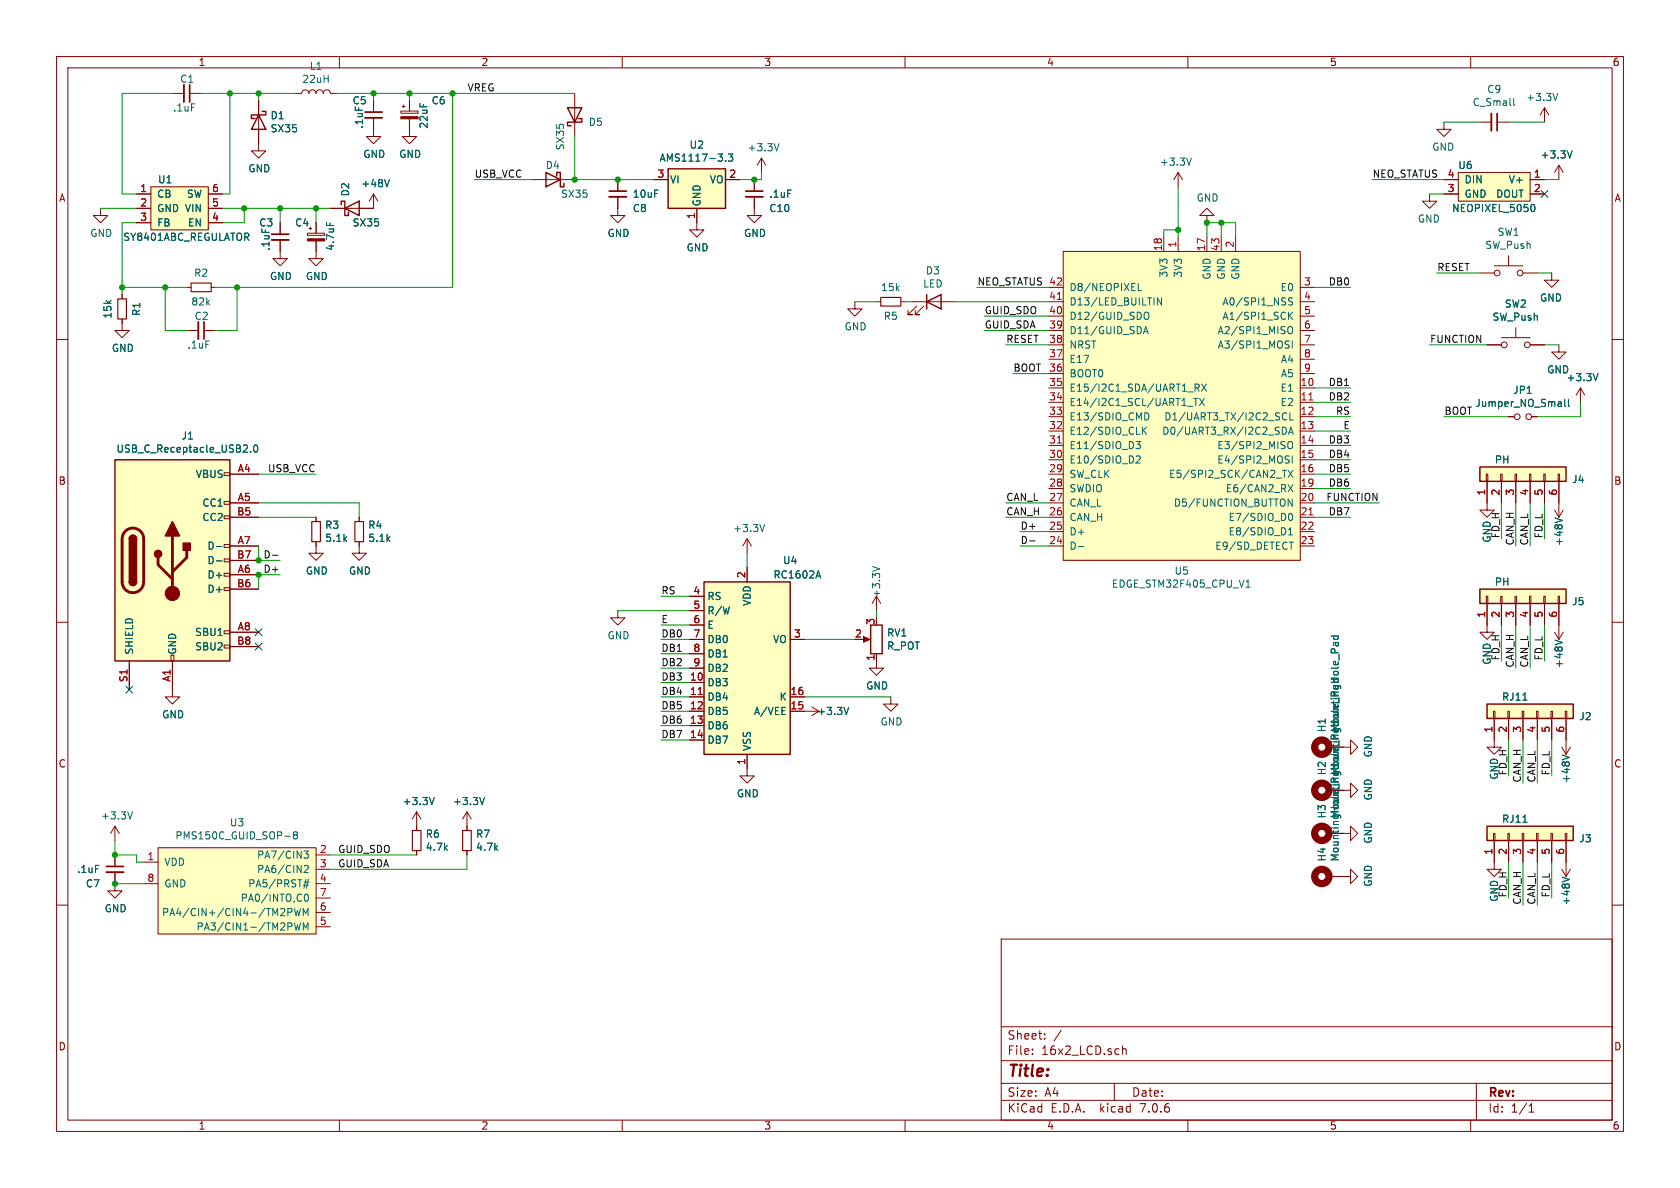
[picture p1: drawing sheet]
EESchema Schematic File Version 4
EELAYER 30 0
EELAYER END
$Descr A4 11693 8268
encoding utf-8
Sheet 1 1
Title ""
Date ""
Rev ""
Comp ""
Comment1 ""
Comment2 ""
Comment3 ""
Comment4 ""
$EndDescr
Wire Wire Line
	1550 1350 1600 1350
Wire Wire Line
	1650 2000 3150 2000
Wire Wire Line
	1650 2300 1650 2000
Wire Wire Line
	1500 2300 1650 2300
Connection ~ 1650 2000
Wire Wire Line
	1500 2000 1650 2000
Connection ~ 3150 650 
Wire Wire Line
	2850 650  3150 650 
$Comp
L power:+3.3V #PWR0101
U 1 1
P 5300 1200
F 0 "#PWR0101" H 5300 1050 50  0001 C CNN
F 1 "+3.3V" H 5315 1373 50  0000 C CNN
F 2 "" H 5300 1200 50  0001 C CNN
F 3 "" H 5300 1200 50  0001 C CNN
	1    5300 1200
	1    0    0    -1  
$EndComp
Wire Wire Line
	2850 650  2850 700 
Connection ~ 2850 650 
Wire Wire Line
	2600 650  2850 650 
Wire Wire Line
	2600 650  2600 700 
Connection ~ 2600 650 
Wire Wire Line
	2350 650  2600 650 
Wire Wire Line
	1600 650  1800 650 
Wire Wire Line
	1800 650  2050 650 
Connection ~ 1800 650 
Wire Wire Line
	1800 700  1800 650 
Connection ~ 1600 650 
Wire Wire Line
	1400 650  1600 650 
Wire Wire Line
	850  650  1200 650 
Wire Wire Line
	950  1350 850  1350
Wire Wire Line
	700  1450 950  1450
$Comp
L power:GND #PWR0102
U 1 1
P 700 1450
F 0 "#PWR0102" H 700 1200 50  0001 C CNN
F 1 "GND" H 705 1277 50  0000 C CNN
F 2 "" H 700 1450 50  0001 C CNN
F 3 "" H 700 1450 50  0001 C CNN
	1    700  1450
	1    0    0    -1  
$EndComp
$Comp
L power:GND #PWR0103
U 1 1
P 1800 1000
F 0 "#PWR0103" H 1800 750 50  0001 C CNN
F 1 "GND" H 1805 827 50  0000 C CNN
F 2 "" H 1800 1000 50  0001 C CNN
F 3 "" H 1800 1000 50  0001 C CNN
	1    1800 1000
	1    0    0    -1  
$EndComp
$Comp
L power:GND #PWR0104
U 1 1
P 2850 900
F 0 "#PWR0104" H 2850 650 50  0001 C CNN
F 1 "GND" H 2855 727 50  0000 C CNN
F 2 "" H 2850 900 50  0001 C CNN
F 3 "" H 2850 900 50  0001 C CNN
	1    2850 900 
	1    0    0    -1  
$EndComp
$Comp
L power:GND #PWR0105
U 1 1
P 2600 900
F 0 "#PWR0105" H 2600 650 50  0001 C CNN
F 1 "GND" H 2605 727 50  0000 C CNN
F 2 "" H 2600 900 50  0001 C CNN
F 3 "" H 2600 900 50  0001 C CNN
	1    2600 900 
	1    0    0    -1  
$EndComp
Wire Wire Line
	1150 2000 850  2000
Wire Wire Line
	1150 2300 1150 2000
Wire Wire Line
	1300 2300 1150 2300
$Comp
L power:GND #PWR0106
U 1 1
P 850 2250
F 0 "#PWR0106" H 850 2000 50  0001 C CNN
F 1 "GND" H 855 2077 50  0000 C CNN
F 2 "" H 850 2250 50  0001 C CNN
F 3 "" H 850 2250 50  0001 C CNN
	1    850  2250
	1    0    0    -1  
$EndComp
Wire Wire Line
	850  2000 850  2050
Wire Wire Line
	850  1550 950  1550
Connection ~ 850  2000
Wire Wire Line
	850  2000 850  1550
Connection ~ 1150 2000
Wire Wire Line
	1300 2000 1150 2000
$Comp
L power:GND #PWR0107
U 1 1
P 2200 1750
F 0 "#PWR0107" H 2200 1500 50  0001 C CNN
F 1 "GND" H 2205 1577 50  0000 C CNN
F 2 "" H 2200 1750 50  0001 C CNN
F 3 "" H 2200 1750 50  0001 C CNN
	1    2200 1750
	1    0    0    -1  
$EndComp
$Comp
L power:GND #PWR0108
U 1 1
P 1950 1750
F 0 "#PWR0108" H 1950 1500 50  0001 C CNN
F 1 "GND" H 1955 1577 50  0000 C CNN
F 2 "" H 1950 1750 50  0001 C CNN
F 3 "" H 1950 1750 50  0001 C CNN
	1    1950 1750
	1    0    0    -1  
$EndComp
$Comp
L Device:C_Small C5
U 1 1
P 2600 800
F 0 "C5" H 2450 900 50  0000 L CNN
F 1 ".1uF" V 2500 700 50  0000 L CNN
F 2 "Capacitor_SMD:C_0603_1608Metric" H 2600 800 50  0001 C CNN
F 3 "~" H 2600 800 50  0001 C CNN
	1    2600 800 
	1    0    0    -1  
$EndComp
Wire Wire Line
	1950 1450 1950 1550
Connection ~ 1950 1450
Wire Wire Line
	2200 1450 1950 1450
Wire Wire Line
	2200 1450 2200 1550
$Comp
L Evezor_Library:REGULATOR_VOLTAGE_HT7463A U1
U 1 1
P 1250 1450
F 0 "U1" H 1150 1650 50  0000 C CNN
F 1 "SY8401ABC_REGULATOR" H 1300 1250 50  0000 C CNN
F 2 "Package_TO_SOT_SMD:SOT-23-6" H 1200 1450 50  0001 C CNN
F 3 "" H 1200 1450 50  0001 C CNN
	1    1250 1450
	1    0    0    -1  
$EndComp
$Comp
L power:+48V #PWR0109
U 1 1
P 2600 1450
F 0 "#PWR0109" H 2600 1300 50  0001 C CNN
F 1 "+48V" H 2615 1623 50  0000 C CNN
F 2 "" H 2600 1450 50  0001 C CNN
F 3 "" H 2600 1450 50  0001 C CNN
	1    2600 1450
	1    0    0    -1  
$EndComp
$Comp
L Device:CP_Small C6
U 1 1
P 2850 800
F 0 "C6" H 3000 900 50  0000 L CNN
F 1 "22uF" V 2950 700 50  0000 L CNN
F 2 "Capacitor_SMD:C_0805_2012Metric" H 2850 800 50  0001 C CNN
F 3 "~" H 2850 800 50  0001 C CNN
	1    2850 800 
	1    0    0    -1  
$EndComp
$Comp
L Device:R_Small R1
U 1 1
P 850 2150
F 0 "R1" V 750 2150 50  0000 C CNN
F 1 "15k" V 950 2150 50  0000 C CNN
F 2 "Resistor_SMD:R_0603_1608Metric" H 850 2150 50  0001 C CNN
F 3 "~" H 850 2150 50  0001 C CNN
	1    850  2150
	-1   0    0    1   
$EndComp
$Comp
L Device:C_Small C2
U 1 1
P 1400 2300
F 0 "C2" V 1300 2250 50  0000 L CNN
F 1 ".1uF" V 1500 2200 50  0000 L CNN
F 2 "Capacitor_SMD:C_0603_1608Metric" H 1400 2300 50  0001 C CNN
F 3 "~" H 1400 2300 50  0001 C CNN
	1    1400 2300
	0    1    1    0   
$EndComp
$Comp
L Device:R_Small R2
U 1 1
P 1400 2000
F 0 "R2" V 1300 2000 50  0000 C CNN
F 1 "82k" V 1500 2000 50  0000 C CNN
F 2 "Resistor_SMD:R_0603_1608Metric" H 1400 2000 50  0001 C CNN
F 3 "~" H 1400 2000 50  0001 C CNN
	1    1400 2000
	0    1    1    0   
$EndComp
$Comp
L Device:C_Small C1
U 1 1
P 1300 650
F 0 "C1" V 1200 600 50  0000 L CNN
F 1 ".1uF" V 1400 550 50  0000 L CNN
F 2 "Capacitor_SMD:C_0603_1608Metric" H 1300 650 50  0001 C CNN
F 3 "~" H 1300 650 50  0001 C CNN
	1    1300 650 
	0    1    1    0   
$EndComp
$Comp
L Device:CP_Small C4
U 1 1
P 2200 1650
F 0 "C4" H 2050 1750 50  0000 L CNN
F 1 "4.7uF" V 2300 1550 50  0000 L CNN
F 2 "Capacitor_SMD:C_0805_2012Metric" H 2200 1650 50  0001 C CNN
F 3 "~" H 2200 1650 50  0001 C CNN
	1    2200 1650
	1    0    0    -1  
$EndComp
$Comp
L Device:C_Small C3
U 1 1
P 1950 1650
F 0 "C3" H 1800 1750 50  0000 L CNN
F 1 ".1uF" V 1850 1550 50  0000 L CNN
F 2 "Capacitor_SMD:C_0603_1608Metric" H 1950 1650 50  0001 C CNN
F 3 "~" H 1950 1650 50  0001 C CNN
	1    1950 1650
	1    0    0    -1  
$EndComp
$Comp
L Device:L L1
U 1 1
P 2200 650
F 0 "L1" V 2390 650 50  0000 C CNN
F 1 "22uH" V 2299 650 50  0000 C CNN
F 2 "EvezorLIB:INDUCTOR_7.5X6.6_GCDA0630-220MC" H 2200 650 50  0001 C CNN
F 3 "~" H 2200 650 50  0001 C CNN
	1    2200 650 
	0    -1   -1   0   
$EndComp
$Comp
L Device:D_Schottky D1
U 1 1
P 1800 850
F 0 "D1" V 1754 929 50  0000 L CNN
F 1 "SX35" V 1845 929 50  0000 L CNN
F 2 "Diode_SMD:D_SMA" H 1800 850 50  0001 C CNN
F 3 "~" H 1800 850 50  0001 C CNN
	1    1800 850 
	0    1    1    0   
$EndComp
Wire Wire Line
	2200 1450 2300 1450
Connection ~ 2200 1450
$Comp
L Regulator_Linear:AMS1117-3.3 U2
U 1 1
P 4850 1250
F 0 "U2" H 4850 1492 50  0000 C CNN
F 1 "AMS1117-3.3" H 4850 1401 50  0000 C CNN
F 2 "Package_TO_SOT_SMD:SOT-223-3_TabPin2" H 4850 1450 50  0001 C CNN
F 3 "http://www.advanced-monolithic.com/pdf/ds1117.pdf" H 4950 1000 50  0001 C CNN
	1    4850 1250
	1    0    0    -1  
$EndComp
Wire Wire Line
	5150 1250 5250 1250
Wire Wire Line
	5300 1250 5300 1200
$Comp
L power:GND #PWR0110
U 1 1
P 4850 1550
F 0 "#PWR0110" H 4850 1300 50  0001 C CNN
F 1 "GND" H 4855 1377 50  0000 C CNN
F 2 "" H 4850 1550 50  0001 C CNN
F 3 "" H 4850 1550 50  0001 C CNN
	1    4850 1550
	1    0    0    -1  
$EndComp
Wire Wire Line
	1550 1450 1700 1450
Wire Wire Line
	8400 1550 8400 1650
Wire Wire Line
	8500 1650 8500 1550
Connection ~ 8500 1550
Wire Wire Line
	8500 1550 8400 1550
Wire Wire Line
	8600 1650 8600 1550
Wire Wire Line
	8600 1550 8500 1550
$Comp
L power:GND #PWR0113
U 1 1
P 8400 1550
F 0 "#PWR0113" H 8400 1300 50  0001 C CNN
F 1 "GND" H 8405 1377 50  0000 C CNN
F 2 "" H 8400 1550 50  0001 C CNN
F 3 "" H 8400 1550 50  0001 C CNN
	1    8400 1550
	1    0    0    1   
$EndComp
Connection ~ 8400 1550
Wire Wire Line
	8200 1300 8200 1600
Wire Wire Line
	8100 1650 8100 1600
Wire Wire Line
	8100 1600 8200 1600
Connection ~ 8200 1600
Wire Wire Line
	8200 1600 8200 1650
$Comp
L power:+3.3V #PWR0114
U 1 1
P 8200 1300
F 0 "#PWR0114" H 8200 1150 50  0001 C CNN
F 1 "+3.3V" H 8215 1473 50  0000 C CNN
F 2 "" H 8200 1300 50  0001 C CNN
F 3 "" H 8200 1300 50  0001 C CNN
	1    8200 1300
	-1   0    0    -1  
$EndComp
Text Label 7000 3600 0    50   ~ 0
CAN_H
Text Label 7000 3500 0    50   ~ 0
CAN_L
Wire Wire Line
	7300 3600 7000 3600
Wire Wire Line
	7300 3500 7000 3500
$Comp
L Connector_Generic:Conn_01x06 J2
U 1 1
P 10600 4950
F 0 "J2" V 10564 4562 50  0000 R CNN
F 1 "RJ11" V 10700 5100 50  0000 R CNN
F 2 "EvezorLIB:RJ11_C189747_Horizontal" H 10600 4950 50  0001 C CNN
F 3 "~" H 10600 4950 50  0001 C CNN
	1    10600 4950
	0    -1   -1   0   
$EndComp
Text Label 10600 5450 1    50   ~ 0
CAN_H
Text Label 10700 5450 1    50   ~ 0
CAN_L
Wire Wire Line
	10600 5150 10600 5450
Wire Wire Line
	10700 5150 10700 5450
$Comp
L power:GND #PWR0117
U 1 1
P 10400 5150
F 0 "#PWR0117" H 10400 4900 50  0001 C CNN
F 1 "GND" V 10400 4950 50  0000 C CNN
F 2 "" H 10400 5150 50  0001 C CNN
F 3 "" H 10400 5150 50  0001 C CNN
	1    10400 5150
	1    0    0    -1  
$EndComp
$Comp
L power:+48V #PWR0118
U 1 1
P 10900 5150
F 0 "#PWR0118" H 10900 5000 50  0001 C CNN
F 1 "+48V" V 10900 5350 50  0000 C CNN
F 2 "" H 10900 5150 50  0001 C CNN
F 3 "" H 10900 5150 50  0001 C CNN
	1    10900 5150
	-1   0    0    1   
$EndComp
$Comp
L Connector_Generic:Conn_01x06 J3
U 1 1
P 10600 5800
F 0 "J3" V 10564 5412 50  0000 R CNN
F 1 "RJ11" V 10700 5950 50  0000 R CNN
F 2 "EvezorLIB:RJ11_C189747_Horizontal" H 10600 5800 50  0001 C CNN
F 3 "~" H 10600 5800 50  0001 C CNN
	1    10600 5800
	0    -1   -1   0   
$EndComp
Text Label 10600 6300 1    50   ~ 0
CAN_H
Text Label 10700 6300 1    50   ~ 0
CAN_L
Wire Wire Line
	10600 6000 10600 6300
Wire Wire Line
	10700 6000 10700 6300
$Comp
L power:GND #PWR0119
U 1 1
P 10400 6000
F 0 "#PWR0119" H 10400 5750 50  0001 C CNN
F 1 "GND" V 10400 5800 50  0000 C CNN
F 2 "" H 10400 6000 50  0001 C CNN
F 3 "" H 10400 6000 50  0001 C CNN
	1    10400 6000
	1    0    0    -1  
$EndComp
$Comp
L power:+48V #PWR0120
U 1 1
P 10900 6000
F 0 "#PWR0120" H 10900 5850 50  0001 C CNN
F 1 "+48V" V 10900 6200 50  0000 C CNN
F 2 "" H 10900 6000 50  0001 C CNN
F 3 "" H 10900 6000 50  0001 C CNN
	1    10900 6000
	-1   0    0    1   
$EndComp
$Comp
L Connector_Generic:Conn_01x06 J4
U 1 1
P 10550 3300
F 0 "J4" V 10514 2912 50  0000 R CNN
F 1 "PH" V 10650 3450 50  0000 R CNN
F 2 "Connector_JST:JST_PH_B6B-PH-K_1x06_P2.00mm_Vertical" H 10550 3300 50  0001 C CNN
F 3 "~" H 10550 3300 50  0001 C CNN
	1    10550 3300
	0    -1   -1   0   
$EndComp
Text Label 10550 3800 1    50   ~ 0
CAN_H
Text Label 10650 3800 1    50   ~ 0
CAN_L
Wire Wire Line
	10550 3500 10550 3800
Wire Wire Line
	10650 3500 10650 3800
$Comp
L power:GND #PWR0121
U 1 1
P 10350 3500
F 0 "#PWR0121" H 10350 3250 50  0001 C CNN
F 1 "GND" V 10350 3300 50  0000 C CNN
F 2 "" H 10350 3500 50  0001 C CNN
F 3 "" H 10350 3500 50  0001 C CNN
	1    10350 3500
	1    0    0    -1  
$EndComp
$Comp
L Connector_Generic:Conn_01x06 J5
U 1 1
P 10550 4150
F 0 "J5" V 10514 3762 50  0000 R CNN
F 1 "PH" V 10650 4300 50  0000 R CNN
F 2 "Connector_JST:JST_PH_B6B-PH-K_1x06_P2.00mm_Vertical" H 10550 4150 50  0001 C CNN
F 3 "~" H 10550 4150 50  0001 C CNN
	1    10550 4150
	0    -1   -1   0   
$EndComp
Text Label 10550 4650 1    50   ~ 0
CAN_H
Text Label 10650 4650 1    50   ~ 0
CAN_L
Wire Wire Line
	10550 4350 10550 4650
Wire Wire Line
	10650 4350 10650 4650
$Comp
L power:GND #PWR0123
U 1 1
P 10350 4350
F 0 "#PWR0123" H 10350 4100 50  0001 C CNN
F 1 "GND" V 10350 4150 50  0000 C CNN
F 2 "" H 10350 4350 50  0001 C CNN
F 3 "" H 10350 4350 50  0001 C CNN
	1    10350 4350
	1    0    0    -1  
$EndComp
$Comp
L power:+48V #PWR0124
U 1 1
P 10850 4350
F 0 "#PWR0124" H 10850 4200 50  0001 C CNN
F 1 "+48V" V 10850 4550 50  0000 C CNN
F 2 "" H 10850 4350 50  0001 C CNN
F 3 "" H 10850 4350 50  0001 C CNN
	1    10850 4350
	-1   0    0    1   
$EndComp
Text Label 10500 5400 1    50   ~ 0
FD_H
Text Label 10800 5400 1    50   ~ 0
FD_L
Wire Wire Line
	10500 5150 10500 5400
Wire Wire Line
	10800 5150 10800 5400
Text Label 10450 3750 1    50   ~ 0
FD_H
Text Label 10750 3750 1    50   ~ 0
FD_L
Wire Wire Line
	10450 3500 10450 3750
Wire Wire Line
	10750 3500 10750 3750
Text Label 10450 4600 1    50   ~ 0
FD_H
Text Label 10750 4600 1    50   ~ 0
FD_L
Wire Wire Line
	10450 4350 10450 4600
Wire Wire Line
	10750 4350 10750 4600
Text Label 10500 6250 1    50   ~ 0
FD_H
Text Label 10800 6250 1    50   ~ 0
FD_L
Wire Wire Line
	10500 6000 10500 6250
Wire Wire Line
	10800 6000 10800 6250
$Comp
L Device:LED D3
U 1 1
P 6500 2100
F 0 "D3" H 6493 2316 50  0000 C CNN
F 1 "LED" H 6493 2225 50  0000 C CNN
F 2 "LED_SMD:LED_0603_1608Metric" H 6500 2100 50  0001 C CNN
F 3 "~" H 6500 2100 50  0001 C CNN
	1    6500 2100
	1    0    0    -1  
$EndComp
$Comp
L Device:R_Small R5
U 1 1
P 6200 2100
F 0 "R5" V 6100 2100 50  0000 C CNN
F 1 "15k" V 6300 2100 50  0000 C CNN
F 2 "Resistor_SMD:R_0603_1608Metric" H 6200 2100 50  0001 C CNN
F 3 "~" H 6200 2100 50  0001 C CNN
	1    6200 2100
	0    -1   -1   0   
$EndComp
$Comp
L power:GND #PWR0133
U 1 1
P 5950 2100
F 0 "#PWR0133" H 5950 1850 50  0001 C CNN
F 1 "GND" H 5955 1927 50  0000 C CNN
F 2 "" H 5950 2100 50  0001 C CNN
F 3 "" H 5950 2100 50  0001 C CNN
	1    5950 2100
	1    0    0    -1  
$EndComp
Wire Wire Line
	6350 2100 6300 2100
Wire Wire Line
	6100 2100 5950 2100
Wire Wire Line
	1550 1550 1700 1550
Wire Wire Line
	1700 1550 1700 1450
Connection ~ 1700 1450
Wire Wire Line
	1700 1450 1950 1450
Text Label 7000 2400 0    50   ~ 0
RESET
Wire Wire Line
	7000 2400 7300 2400
$Comp
L Evezor_Library:NEOPIXEL_5050 U6
U 1 1
P 10400 1300
F 0 "U6" H 10600 1450 50  0000 C CNN
F 1 "NEOPIXEL_5050" H 10400 1150 50  0000 C CNN
F 2 "EvezorLIB:NEOPIXEL_5050" H 10400 1050 50  0001 C CNN
F 3 "" H 10300 1300 50  0001 C CNN
	1    10400 1300
	-1   0    0    -1  
$EndComp
$Comp
L power:+3.3V #PWR0130
U 1 1
P 10850 1250
F 0 "#PWR0130" H 10850 1100 50  0001 C CNN
F 1 "+3.3V" H 10865 1423 50  0000 C CNN
F 2 "" H 10850 1250 50  0001 C CNN
F 3 "" H 10850 1250 50  0001 C CNN
	1    10850 1250
	-1   0    0    -1  
$EndComp
$Comp
L power:GND #PWR0131
U 1 1
P 9950 1350
F 0 "#PWR0131" H 9950 1100 50  0001 C CNN
F 1 "GND" H 9955 1177 50  0000 C CNN
F 2 "" H 9950 1350 50  0001 C CNN
F 3 "" H 9950 1350 50  0001 C CNN
	1    9950 1350
	-1   0    0    -1  
$EndComp
Wire Wire Line
	10050 1350 9950 1350
Wire Wire Line
	10850 1250 10750 1250
Text Label 9550 1250 0    50   ~ 0
NEO_STATUS
Wire Wire Line
	10050 1250 9550 1250
Text Label 6800 2000 0    50   ~ 0
NEO_STATUS
NoConn ~ 10750 1350
$Comp
L Device:C_Small C9
U 1 1
P 10400 850
F 0 "C9" V 10171 850 50  0000 C CNN
F 1 "C_Small" V 10262 850 50  0000 C CNN
F 2 "Capacitor_SMD:C_0603_1608Metric" H 10400 850 50  0001 C CNN
F 3 "~" H 10400 850 50  0001 C CNN
	1    10400 850 
	0    1    1    0   
$EndComp
$Comp
L power:+3.3V #PWR0132
U 1 1
P 10750 850
F 0 "#PWR0132" H 10750 700 50  0001 C CNN
F 1 "+3.3V" H 10765 1023 50  0000 C CNN
F 2 "" H 10750 850 50  0001 C CNN
F 3 "" H 10750 850 50  0001 C CNN
	1    10750 850 
	-1   0    0    -1  
$EndComp
$Comp
L power:GND #PWR0134
U 1 1
P 10050 850
F 0 "#PWR0134" H 10050 600 50  0001 C CNN
F 1 "GND" H 10055 677 50  0000 C CNN
F 2 "" H 10050 850 50  0001 C CNN
F 3 "" H 10050 850 50  0001 C CNN
	1    10050 850 
	-1   0    0    -1  
$EndComp
Wire Wire Line
	10500 850  10750 850 
Wire Wire Line
	10300 850  10050 850 
$Comp
L power:+48V #PWR0122
U 1 1
P 10850 3500
F 0 "#PWR0122" H 10850 3350 50  0001 C CNN
F 1 "+48V" V 10850 3700 50  0000 C CNN
F 2 "" H 10850 3500 50  0001 C CNN
F 3 "" H 10850 3500 50  0001 C CNN
	1    10850 3500
	-1   0    0    1   
$EndComp
$Comp
L Display_Character:RC1602A U4
U 1 1
P 5200 4650
F 0 "U4" H 5500 5400 50  0000 C CNN
F 1 "RC1602A" H 5550 5300 50  0000 C CNN
F 2 "EvezorLIB:16X2_LCD_3.3V" H 5300 3850 50  0001 C CNN
F 3 "http://www.raystar-optronics.com/down.php?ProID=18" H 5300 4550 50  0001 C CNN
	1    5200 4650
	1    0    0    -1  
$EndComp
$Comp
L Mechanical:MountingHole_Pad H1
U 1 1
P 9250 5200
F 0 "H1" H 9350 5249 50  0000 L CNN
F 1 "MountingHole_Pad" H 9350 5158 50  0000 L CNN
F 2 "MountingHole:MountingHole_2.5mm_Pad" H 9250 5200 50  0001 C CNN
F 3 "~" H 9250 5200 50  0001 C CNN
	1    9250 5200
	0    -1   -1   0   
$EndComp
$Comp
L power:GND #PWR0111
U 1 1
P 9350 5200
F 0 "#PWR0111" H 9350 4950 50  0001 C CNN
F 1 "GND" H 9355 5027 50  0000 C CNN
F 2 "" H 9350 5200 50  0001 C CNN
F 3 "" H 9350 5200 50  0001 C CNN
	1    9350 5200
	0    -1   -1   0   
$EndComp
$Comp
L Mechanical:MountingHole_Pad H2
U 1 1
P 9250 5500
F 0 "H2" H 9350 5549 50  0000 L CNN
F 1 "MountingHole_Pad" H 9350 5458 50  0000 L CNN
F 2 "MountingHole:MountingHole_2.5mm_Pad" H 9250 5500 50  0001 C CNN
F 3 "~" H 9250 5500 50  0001 C CNN
	1    9250 5500
	0    -1   -1   0   
$EndComp
$Comp
L power:GND #PWR0112
U 1 1
P 9350 5500
F 0 "#PWR0112" H 9350 5250 50  0001 C CNN
F 1 "GND" H 9355 5327 50  0000 C CNN
F 2 "" H 9350 5500 50  0001 C CNN
F 3 "" H 9350 5500 50  0001 C CNN
	1    9350 5500
	0    -1   -1   0   
$EndComp
$Comp
L Mechanical:MountingHole_Pad H3
U 1 1
P 9250 5800
F 0 "H3" H 9350 5849 50  0000 L CNN
F 1 "MountingHole_Pad" H 9350 5758 50  0000 L CNN
F 2 "MountingHole:MountingHole_2.5mm_Pad" H 9250 5800 50  0001 C CNN
F 3 "~" H 9250 5800 50  0001 C CNN
	1    9250 5800
	0    -1   -1   0   
$EndComp
$Comp
L power:GND #PWR0115
U 1 1
P 9350 5800
F 0 "#PWR0115" H 9350 5550 50  0001 C CNN
F 1 "GND" H 9355 5627 50  0000 C CNN
F 2 "" H 9350 5800 50  0001 C CNN
F 3 "" H 9350 5800 50  0001 C CNN
	1    9350 5800
	0    -1   -1   0   
$EndComp
$Comp
L Mechanical:MountingHole_Pad H4
U 1 1
P 9250 6100
F 0 "H4" H 9350 6149 50  0000 L CNN
F 1 "MountingHole_Pad" H 9350 6058 50  0000 L CNN
F 2 "MountingHole:MountingHole_2.5mm_Pad" H 9250 6100 50  0001 C CNN
F 3 "~" H 9250 6100 50  0001 C CNN
	1    9250 6100
	0    -1   -1   0   
$EndComp
$Comp
L power:GND #PWR0116
U 1 1
P 9350 6100
F 0 "#PWR0116" H 9350 5850 50  0001 C CNN
F 1 "GND" H 9355 5927 50  0000 C CNN
F 2 "" H 9350 6100 50  0001 C CNN
F 3 "" H 9350 6100 50  0001 C CNN
	1    9350 6100
	0    -1   -1   0   
$EndComp
$Comp
L Evezor_Library:EDGE_STM32F405_CPU_V1 U5
U 1 1
P 8300 2300
F 0 "U5" H 8375 627 50  0000 C CNN
F 1 "EDGE_STM32F405_CPU_V1" H 8375 536 50  0000 C CNN
F 2 "EvezorLIB:EDGE_STAMP" H 7850 650 50  0001 C CNN
F 3 "" H 8300 2300 50  0001 C CNN
	1    8300 2300
	-1   0    0    -1  
$EndComp
Wire Wire Line
	6800 2000 7300 2000
Wire Wire Line
	6650 2100 7300 2100
Text Label 7050 2600 0    50   ~ 0
BOOT
Wire Wire Line
	7050 2600 7300 2600
Text Label 3300 1250 0    50   ~ 0
USB_VCC
$Comp
L Device:D_Schottky D2
U 1 1
P 2450 1450
F 0 "D2" V 2404 1529 50  0000 L CNN
F 1 "SX35" H 2450 1350 50  0000 L CNN
F 2 "Diode_SMD:D_SMA" H 2450 1450 50  0001 C CNN
F 3 "~" H 2450 1450 50  0001 C CNN
	1    2450 1450
	1    0    0    -1  
$EndComp
Wire Wire Line
	850  650  850  1350
Wire Wire Line
	1600 650  1600 1350
Wire Wire Line
	3150 650  3150 2000
Text Label 3250 650  0    50   ~ 0
VREG
$Comp
L Device:D_Schottky D4
U 1 1
P 3850 1250
F 0 "D4" H 3800 1150 50  0000 L CNN
F 1 "SX35" H 3600 1350 50  0000 L CNN
F 2 "Diode_SMD:D_SMA" H 3850 1250 50  0001 C CNN
F 3 "~" H 3850 1250 50  0001 C CNN
	1    3850 1250
	-1   0    0    1   
$EndComp
Wire Wire Line
	3300 1250 3700 1250
$Comp
L Device:C_Small C10
U 1 1
P 5250 1350
F 0 "C10" H 5350 1250 50  0000 L CNN
F 1 ".1uF" H 5350 1350 50  0000 L CNN
F 2 "Capacitor_SMD:C_0603_1608Metric" H 5250 1350 50  0001 C CNN
F 3 "~" H 5250 1350 50  0001 C CNN
	1    5250 1350
	1    0    0    -1  
$EndComp
Connection ~ 5250 1250
Wire Wire Line
	5250 1250 5300 1250
$Comp
L Device:C_Small C8
U 1 1
P 4300 1350
F 0 "C8" H 4400 1250 50  0000 L CNN
F 1 "10uF" H 4400 1350 50  0000 L CNN
F 2 "Capacitor_SMD:C_0805_2012Metric" H 4300 1350 50  0001 C CNN
F 3 "~" H 4300 1350 50  0001 C CNN
	1    4300 1350
	1    0    0    -1  
$EndComp
$Comp
L Device:D_Schottky D5
U 1 1
P 4000 800
F 0 "D5" V 3950 600 50  0000 L CNN
F 1 "SX35" H 3750 900 50  0000 L CNN
F 2 "Diode_SMD:D_SMA" H 4000 800 50  0001 C CNN
F 3 "~" H 4000 800 50  0001 C CNN
	1    4000 800 
	0    -1   -1   0   
$EndComp
Wire Wire Line
	3150 650  4000 650 
Wire Wire Line
	4000 950  4000 1250
Connection ~ 4000 1250
Wire Wire Line
	4550 1250 4300 1250
$Comp
L power:GND #PWR0125
U 1 1
P 5250 1450
F 0 "#PWR0125" H 5250 1200 50  0001 C CNN
F 1 "GND" H 5255 1277 50  0000 C CNN
F 2 "" H 5250 1450 50  0001 C CNN
F 3 "" H 5250 1450 50  0001 C CNN
	1    5250 1450
	1    0    0    -1  
$EndComp
$Comp
L power:GND #PWR0126
U 1 1
P 4300 1450
F 0 "#PWR0126" H 4300 1200 50  0001 C CNN
F 1 "GND" H 4305 1277 50  0000 C CNN
F 2 "" H 4300 1450 50  0001 C CNN
F 3 "" H 4300 1450 50  0001 C CNN
	1    4300 1450
	1    0    0    -1  
$EndComp
Text Label 10000 1900 0    50   ~ 0
RESET
Wire Wire Line
	10700 1900 10800 1900
$Comp
L Switch:SW_Push SW1
U 1 1
P 10500 1900
F 0 "SW1" H 10500 2185 50  0000 C CNN
F 1 "SW_Push" H 10500 2094 50  0000 C CNN
F 2 "EvezorLIB:SWITCH_2x3_SMD_TACTILE_GREEN" H 10500 2100 50  0001 C CNN
F 3 "~" H 10500 2100 50  0001 C CNN
	1    10500 1900
	1    0    0    -1  
$EndComp
Wire Wire Line
	10300 1900 10000 1900
$Comp
L power:GND #PWR0129
U 1 1
P 10800 1900
F 0 "#PWR0129" H 10800 1650 50  0001 C CNN
F 1 "GND" H 10805 1727 50  0000 C CNN
F 2 "" H 10800 1900 50  0001 C CNN
F 3 "" H 10800 1900 50  0001 C CNN
	1    10800 1900
	-1   0    0    -1  
$EndComp
$Comp
L Device:Jumper_NO_Small JP1
U 1 1
P 10600 2900
F 0 "JP1" H 10600 3085 50  0000 C CNN
F 1 "Jumper_NO_Small" H 10600 2994 50  0000 C CNN
F 2 "Evezor_BUTTONS:SHORT_PAD" H 10600 2900 50  0001 C CNN
F 3 "~" H 10600 2900 50  0001 C CNN
	1    10600 2900
	1    0    0    -1  
$EndComp
$Comp
L power:+3.3V #PWR0127
U 1 1
P 11000 2800
F 0 "#PWR0127" H 11000 2650 50  0001 C CNN
F 1 "+3.3V" H 11015 2973 50  0000 C CNN
F 2 "" H 11000 2800 50  0001 C CNN
F 3 "" H 11000 2800 50  0001 C CNN
	1    11000 2800
	1    0    0    -1  
$EndComp
Wire Wire Line
	10700 2900 11000 2900
Wire Wire Line
	11000 2900 11000 2800
Text Label 10050 2900 0    50   ~ 0
BOOT
Wire Wire Line
	10050 2900 10500 2900
Connection ~ 4300 1250
Wire Wire Line
	4000 1250 4300 1250
$Comp
L Connector:USB_C_Receptacle_USB2.0 J1
U 1 1
P 1200 3900
F 0 "J1" H 1307 4767 50  0000 C CNN
F 1 "USB_C_Receptacle_USB2.0" H 1307 4676 50  0000 C CNN
F 2 "EvezorLIB:USB_C_Receptacle_HRO_TYPE-C-31-M-12" H 1350 3900 50  0001 C CNN
F 3 "https://www.usb.org/sites/default/files/documents/usb_type-c.zip" H 1350 3900 50  0001 C CNN
	1    1200 3900
	1    0    0    -1  
$EndComp
$Comp
L Device:R_Small R3
U 1 1
P 2200 3700
F 0 "R3" H 2259 3746 50  0000 L CNN
F 1 "5.1k" H 2259 3655 50  0000 L CNN
F 2 "Resistor_SMD:R_0603_1608Metric" H 2200 3700 50  0001 C CNN
F 3 "~" H 2200 3700 50  0001 C CNN
	1    2200 3700
	1    0    0    -1  
$EndComp
$Comp
L Device:R_Small R4
U 1 1
P 2500 3700
F 0 "R4" H 2559 3746 50  0000 L CNN
F 1 "5.1k" H 2559 3655 50  0000 L CNN
F 2 "Resistor_SMD:R_0603_1608Metric" H 2500 3700 50  0001 C CNN
F 3 "~" H 2500 3700 50  0001 C CNN
	1    2500 3700
	1    0    0    -1  
$EndComp
$Comp
L power:GND #PWR0128
U 1 1
P 2200 3800
F 0 "#PWR0128" H 2200 3550 50  0001 C CNN
F 1 "GND" H 2205 3627 50  0000 C CNN
F 2 "" H 2200 3800 50  0001 C CNN
F 3 "" H 2200 3800 50  0001 C CNN
	1    2200 3800
	1    0    0    -1  
$EndComp
$Comp
L power:GND #PWR0135
U 1 1
P 2500 3800
F 0 "#PWR0135" H 2500 3550 50  0001 C CNN
F 1 "GND" H 2505 3627 50  0000 C CNN
F 2 "" H 2500 3800 50  0001 C CNN
F 3 "" H 2500 3800 50  0001 C CNN
	1    2500 3800
	1    0    0    -1  
$EndComp
Wire Wire Line
	1800 3600 2200 3600
Wire Wire Line
	2500 3600 2500 3500
Wire Wire Line
	2500 3500 1800 3500
Text Label 1950 3900 2    50   ~ 0
D-
Text Label 1950 4000 2    50   ~ 0
D+
Wire Wire Line
	1800 4100 1800 4000
Wire Wire Line
	1800 4000 1950 4000
Connection ~ 1800 4000
Wire Wire Line
	1800 3800 1800 3900
Wire Wire Line
	1800 3900 1950 3900
Connection ~ 1800 3900
NoConn ~ 1800 4500
NoConn ~ 1800 4400
$Comp
L power:GND #PWR0136
U 1 1
P 1200 4800
F 0 "#PWR0136" H 1200 4550 50  0001 C CNN
F 1 "GND" H 1205 4627 50  0000 C CNN
F 2 "" H 1200 4800 50  0001 C CNN
F 3 "" H 1200 4800 50  0001 C CNN
	1    1200 4800
	1    0    0    -1  
$EndComp
NoConn ~ 900  4800
Text Label 2200 3300 2    50   ~ 0
USB_VCC
Wire Wire Line
	1800 3300 2200 3300
$Comp
L Evezor_Library:MICOCONTROLLER_GUID_SOP-8 U3
U 1 1
P 1650 6200
F 0 "U3" H 1650 6675 50  0000 C CNN
F 1 "PMS150C_GUID_SOP-8" H 1650 6584 50  0000 C CNN
F 2 "EvezorLIB:GUID_PS150C" H 2050 6200 50  0001 C CNN
F 3 "" H 2050 6200 50  0001 C CNN
	1    1650 6200
	1    0    0    -1  
$EndComp
$Comp
L Device:C_Small C7
U 1 1
P 800 6050
F 0 "C7" H 900 5950 50  0000 L CNN
F 1 ".1uF" H 900 6050 50  0000 L CNN
F 2 "Capacitor_SMD:C_0603_1608Metric" H 800 6050 50  0001 C CNN
F 3 "~" H 800 6050 50  0001 C CNN
	1    800  6050
	-1   0    0    -1  
$EndComp
$Comp
L power:+3.3V #PWR0137
U 1 1
P 800 5850
F 0 "#PWR0137" H 800 5700 50  0001 C CNN
F 1 "+3.3V" H 815 6023 50  0000 C CNN
F 2 "" H 800 5850 50  0001 C CNN
F 3 "" H 800 5850 50  0001 C CNN
	1    800  5850
	1    0    0    -1  
$EndComp
Wire Wire Line
	800  5850 800  5950
Wire Wire Line
	800  5950 950  5950
Wire Wire Line
	950  5950 950  6000
Wire Wire Line
	950  6000 1000 6000
Connection ~ 800  5950
Wire Wire Line
	800  6150 1000 6150
$Comp
L Device:R_Small R6
U 1 1
P 2900 5850
F 0 "R6" H 2959 5896 50  0000 L CNN
F 1 "4.7k" H 2959 5805 50  0000 L CNN
F 2 "Resistor_SMD:R_0603_1608Metric" H 2900 5850 50  0001 C CNN
F 3 "~" H 2900 5850 50  0001 C CNN
	1    2900 5850
	1    0    0    -1  
$EndComp
$Comp
L Device:R_Small R7
U 1 1
P 3250 5850
F 0 "R7" H 3309 5896 50  0000 L CNN
F 1 "4.7k" H 3309 5805 50  0000 L CNN
F 2 "Resistor_SMD:R_0603_1608Metric" H 3250 5850 50  0001 C CNN
F 3 "~" H 3250 5850 50  0001 C CNN
	1    3250 5850
	1    0    0    -1  
$EndComp
Text Label 2350 5950 0    50   ~ 0
GUID_SDO
Text Label 6850 2200 0    50   ~ 0
GUID_SDO
Text Label 6850 2300 0    50   ~ 0
GUID_SDA
Wire Wire Line
	2300 5950 2900 5950
Wire Wire Line
	3250 6050 3250 5950
Wire Wire Line
	2300 6050 3250 6050
$Comp
L power:+3.3V #PWR0138
U 1 1
P 2900 5750
F 0 "#PWR0138" H 2900 5600 50  0001 C CNN
F 1 "+3.3V" H 2915 5923 50  0000 C CNN
F 2 "" H 2900 5750 50  0001 C CNN
F 3 "" H 2900 5750 50  0001 C CNN
	1    2900 5750
	1    0    0    -1  
$EndComp
$Comp
L power:+3.3V #PWR0139
U 1 1
P 3250 5750
F 0 "#PWR0139" H 3250 5600 50  0001 C CNN
F 1 "+3.3V" H 3265 5923 50  0000 C CNN
F 2 "" H 3250 5750 50  0001 C CNN
F 3 "" H 3250 5750 50  0001 C CNN
	1    3250 5750
	1    0    0    -1  
$EndComp
Text Label 7100 3800 0    50   ~ 0
D-
Text Label 7100 3700 0    50   ~ 0
D+
Wire Wire Line
	7100 3700 7300 3700
Wire Wire Line
	7300 3800 7100 3800
Wire Wire Line
	6850 2200 7300 2200
Wire Wire Line
	6850 2300 7300 2300
Text Label 2350 6050 0    50   ~ 0
GUID_SDA
$Comp
L Device:R_POT RV1
U 1 1
P 6100 4450
F 0 "RV1" H 6030 4404 50  0000 R CNN
F 1 "R_POT" H 6030 4495 50  0000 R CNN
F 2 "Potentiometer_THT:Potentiometer_Vishay_T73YP_Vertical" H 6100 4450 50  0001 C CNN
F 3 "~" H 6100 4450 50  0001 C CNN
	1    6100 4450
	-1   0    0    1   
$EndComp
$Comp
L power:GND #PWR0140
U 1 1
P 800 6150
F 0 "#PWR0140" H 800 5900 50  0001 C CNN
F 1 "GND" H 805 5977 50  0000 C CNN
F 2 "" H 800 6150 50  0001 C CNN
F 3 "" H 800 6150 50  0001 C CNN
	1    800  6150
	1    0    0    -1  
$EndComp
Connection ~ 800  6150
$Comp
L power:GND #PWR0141
U 1 1
P 5200 5350
F 0 "#PWR0141" H 5200 5100 50  0001 C CNN
F 1 "GND" H 5205 5177 50  0000 C CNN
F 2 "" H 5200 5350 50  0001 C CNN
F 3 "" H 5200 5350 50  0001 C CNN
	1    5200 5350
	1    0    0    -1  
$EndComp
$Comp
L power:+3.3V #PWR0142
U 1 1
P 5200 3850
F 0 "#PWR0142" H 5200 3700 50  0001 C CNN
F 1 "+3.3V" H 5215 4023 50  0000 C CNN
F 2 "" H 5200 3850 50  0001 C CNN
F 3 "" H 5200 3850 50  0001 C CNN
	1    5200 3850
	1    0    0    -1  
$EndComp
Wire Wire Line
	5600 4450 5950 4450
$Comp
L power:GND #PWR0143
U 1 1
P 4300 4250
F 0 "#PWR0143" H 4300 4000 50  0001 C CNN
F 1 "GND" H 4305 4077 50  0000 C CNN
F 2 "" H 4300 4250 50  0001 C CNN
F 3 "" H 4300 4250 50  0001 C CNN
	1    4300 4250
	1    0    0    -1  
$EndComp
Text Label 4600 4150 0    50   ~ 0
RS
Text Label 4600 4350 0    50   ~ 0
E
Text Label 4600 4450 0    50   ~ 0
DB0
Text Label 4600 4550 0    50   ~ 0
DB1
Text Label 4600 4650 0    50   ~ 0
DB2
Text Label 4600 4750 0    50   ~ 0
DB3
Text Label 4600 4850 0    50   ~ 0
DB4
Text Label 4600 4950 0    50   ~ 0
DB5
Text Label 4600 5050 0    50   ~ 0
DB6
Text Label 4600 5150 0    50   ~ 0
DB7
$Comp
L power:GND #PWR0144
U 1 1
P 6200 4850
F 0 "#PWR0144" H 6200 4600 50  0001 C CNN
F 1 "GND" H 6205 4677 50  0000 C CNN
F 2 "" H 6200 4850 50  0001 C CNN
F 3 "" H 6200 4850 50  0001 C CNN
	1    6200 4850
	1    0    0    -1  
$EndComp
$Comp
L power:+3.3V #PWR0145
U 1 1
P 5600 4950
F 0 "#PWR0145" H 5600 4800 50  0001 C CNN
F 1 "+3.3V" V 5600 5150 50  0000 C CNN
F 2 "" H 5600 4950 50  0001 C CNN
F 3 "" H 5600 4950 50  0001 C CNN
	1    5600 4950
	0    1    1    0   
$EndComp
Wire Wire Line
	5600 4850 6200 4850
Text Label 9400 2900 2    50   ~ 0
RS
Text Label 9400 3000 2    50   ~ 0
E
Text Label 9400 2000 2    50   ~ 0
DB0
Text Label 9400 2700 2    50   ~ 0
DB1
Text Label 9400 2800 2    50   ~ 0
DB2
Text Label 9400 3100 2    50   ~ 0
DB3
Text Label 9400 3200 2    50   ~ 0
DB4
Text Label 9400 3300 2    50   ~ 0
DB5
Text Label 9400 3400 2    50   ~ 0
DB6
Text Label 9400 3600 2    50   ~ 0
DB7
Text Label 9600 3500 2    50   ~ 0
FUNCTION
Wire Wire Line
	9400 3600 9150 3600
Wire Wire Line
	9150 3500 9600 3500
Wire Wire Line
	9400 3400 9150 3400
Wire Wire Line
	9150 3300 9400 3300
Wire Wire Line
	9400 3200 9150 3200
Wire Wire Line
	9150 3100 9400 3100
Wire Wire Line
	9400 3000 9150 3000
Wire Wire Line
	9150 2900 9400 2900
Wire Wire Line
	9400 2800 9150 2800
Wire Wire Line
	9150 2700 9400 2700
Wire Wire Line
	9400 2000 9150 2000
Wire Wire Line
	4300 4250 4800 4250
Wire Wire Line
	4800 4150 4600 4150
Wire Wire Line
	4600 4350 4800 4350
Wire Wire Line
	4800 4450 4600 4450
Wire Wire Line
	4600 4550 4800 4550
Wire Wire Line
	4800 4650 4600 4650
Wire Wire Line
	4600 4750 4800 4750
Wire Wire Line
	4800 4850 4600 4850
Wire Wire Line
	4600 4950 4800 4950
Wire Wire Line
	4800 5050 4600 5050
Wire Wire Line
	4600 5150 4800 5150
$Comp
L power:+3.3V #PWR0146
U 1 1
P 6100 4250
F 0 "#PWR0146" H 6100 4100 50  0001 C CNN
F 1 "+3.3V" V 6100 4450 50  0000 C CNN
F 2 "" H 6100 4250 50  0001 C CNN
F 3 "" H 6100 4250 50  0001 C CNN
	1    6100 4250
	1    0    0    -1  
$EndComp
Wire Wire Line
	6100 4300 6100 4250
$Comp
L power:GND #PWR0147
U 1 1
P 6100 4600
F 0 "#PWR0147" H 6100 4350 50  0001 C CNN
F 1 "GND" H 6105 4427 50  0000 C CNN
F 2 "" H 6100 4600 50  0001 C CNN
F 3 "" H 6100 4600 50  0001 C CNN
	1    6100 4600
	1    0    0    -1  
$EndComp
Wire Wire Line
	5200 3950 5200 3850
Wire Wire Line
	10750 2400 10850 2400
$Comp
L Switch:SW_Push SW2
U 1 1
P 10550 2400
F 0 "SW2" H 10550 2685 50  0000 C CNN
F 1 "SW_Push" H 10550 2594 50  0000 C CNN
F 2 "EvezorLIB:SWITCH_2x3_SMD_TACTILE_GREEN" H 10550 2600 50  0001 C CNN
F 3 "~" H 10550 2600 50  0001 C CNN
	1    10550 2400
	1    0    0    -1  
$EndComp
$Comp
L power:GND #PWR0148
U 1 1
P 10850 2400
F 0 "#PWR0148" H 10850 2150 50  0001 C CNN
F 1 "GND" H 10855 2227 50  0000 C CNN
F 2 "" H 10850 2400 50  0001 C CNN
F 3 "" H 10850 2400 50  0001 C CNN
	1    10850 2400
	-1   0    0    -1  
$EndComp
Text Label 9950 2400 0    50   ~ 0
FUNCTION
Wire Wire Line
	9950 2400 10350 2400
$EndSCHEMATC
